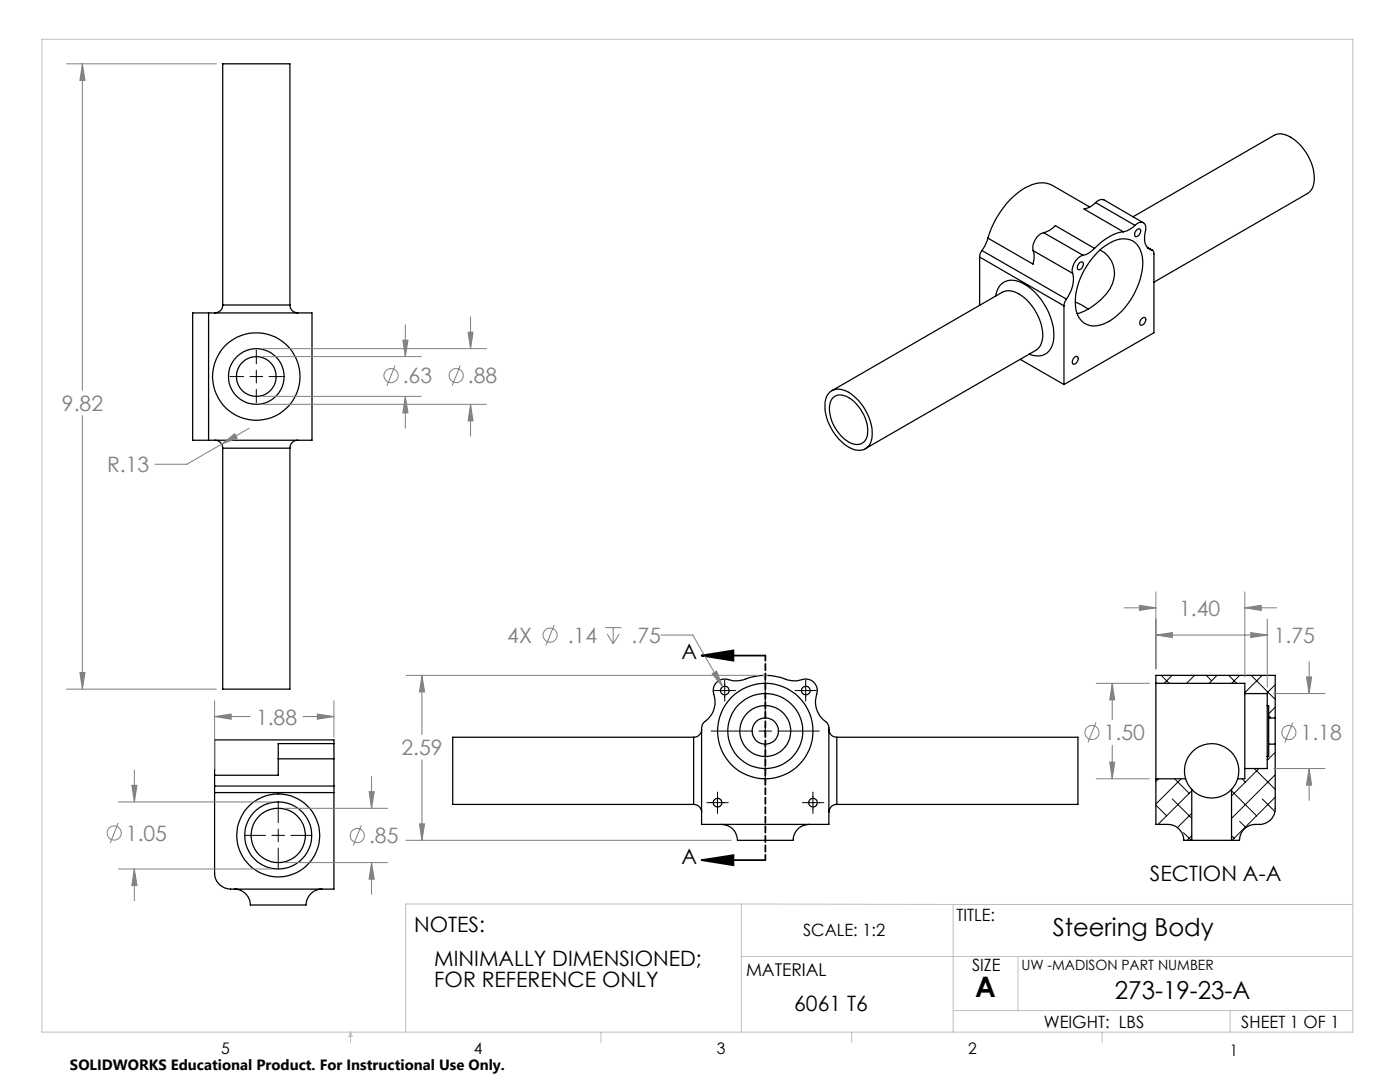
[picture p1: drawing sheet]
<svg xmlns="http://www.w3.org/2000/svg" width="279mm" height="216mm" viewBox="0 0 279 216" stroke-linecap="round" stroke-linejoin="round" font-family="sans-serif">
<g fill="none" stroke="#c0c0c0" stroke-width=".2">
<path d="M8.4 7.8h261.6v198.2h-261.6zM152.2 134.8h1M152.4 134.4l.7 .7M152.7 134.3v1M153.1 134.4l-.7 .7M148 180.4v25.6M148 180.4h-67v25.6M148 190.9h122M148 180.4l42.2 .1M190.2 180.5v25.5M190.2 180.5h79.8M203.2 190.9v10.7"/>
<path d="M70 206v2.1M70 206l.3 .8h-.7zM119.9 206v2.1M170 206v2.1M190.2 201.6h79.8M220 206v2.1M245.5 201.6v4.4"/>
</g>
<g fill="none" stroke="#000" stroke-width=".25">
<path d="M195.5 51.3l16.8 9.7M195.5 51.3v9.6M196 50l-.4 .6-.1 .7M196 50l16.8 9.7M197.2 47.5l9 5.2a4.7 4.7 0 0 0 0-2.7M197.2 47.5l-.7 1.6-.5 .9M198.7 59.1a3.3 3.3 0 0 1 5.2-2.7 12.3 12.3 0 0 1 6.3 11.8 3.3 3.3 0 0 1-4.8 2.5M206.2 50l7.9 4.5M208.3 46.4a3.2 3.2 0 0 0-2.1 3.6M208.3 46.4a4.5 4.5 0 0 0 2.3-1.4l7.8 4.6M208.3 46.4l7.8 4.5M212.8 59.7l-.4 .8-.1 .5"/>
<path d="M214.1 54.5a6.2 6.2 0 0 1-1.3 5.2M215.4 52.5l.5-.3a.96 .96 0 0 1 .2 1.1 .96 .96 0 0 1-.9 .5l-.1-.1-.1-.4zM216.1 50.9a3.2 3.2 0 0 0-2 3.6M217.5 41.3l-7.5-4.3a5.4 5.4 0 0 0-5.5 .5 17.8 17.8 0 0 0-7.3 10M218.4 49.6a4.4 4.4 0 0 1-2.3 1.3M218.7 40.4a4.1 4.1 0 0 1-2.4 1.3l7.9 4.5M218.7 40.4l.3-.3a1.35 1.35 0 0 1 1.3-.2l7.9 4.5M218.7 40.4l7.8 4.6M219.4 50a7.1 7.1 0 0 1 5.7-2.3 3.8 3.8 0 0 1 2.8 3.3 13.7 13.7 0 0 1-3.4 10.4 8.7 8.7 0 0 1-6.3 3.7 3.9 3.9 0 0 1-3.6-4.1 14.6 14.6 0 0 1 4.8-11zM219.5 49.9a5.2 5.2 0 0 1 2 7.7 12.5 12.5 0 0 1-6.5 5M224.2 46.2a10.3 10.3 0 0 0-5.8 3.4M226.1 43.3l28.1-16.3a3.5 3.5 0 0 1 3.9 .7 10 10 0 0 1 4.1 8.8 2.71 2.71 0 0 1-1.3 2.1l-30.6 17.7"/>
<path d="M226.5 45a4.8 4.8 0 0 1-2.3 1.2M226.5 45a1.13 1.13 0 0 1 1.2-.7 1.13 1.13 0 0 1 1 1.1v.4a3.8 3.8 0 0 0 .4 3.7l.7 .4M226.8 45.9l.6-.3a.96 .96 0 0 1 .1 1.1 .96 .96 0 0 1-.9 .5l-.1-.1-.1-.4zM229 49.4l1 .5M229 49.4l.8 .5M229.8 49.9a.65 .65 0 0 1 .5 .8v15.7l-18 10.3M41.6 62.4h-3.1v25.4h3.1M41.6 62.4h20.7v25.4h-20.7M41.6 62.4v25.4M44.4 60.9a1.57 1.57 0 0 1-1.5 1.5M44.4 60.9v-48.2h13.5v48.2M44.4 60.9h13.5"/>
<path d="M57.9 60.9a1.57 1.57 0 0 0 1.5 1.5M165.6 78.3a3.1 3.1 0 0 1 3.8 0 10.3 10.3 0 0 1 4.6 9.1 2.69 2.69 0 0 1-4.1 2.1 10.1 10.1 0 0 1-5.2-9.4 3.4 3.4 0 0 1 .9-1.8zM166 78l34-19.7a4 4 0 0 1 4.5 1.1 10.3 10.3 0 0 1 3.5 8.4 2.85 2.85 0 0 1-1.3 2.1l-34 19.6M166.3 79.3a2.76 2.76 0 0 1 3.6 .4 8 8 0 0 1 3.2 7.3 2.26 2.26 0 0 1-3.7 1.2 7.9 7.9 0 0 1-3.7-7.7zM203.6 71.7l8.7 5M212.3 61v15.7M214.3 71.4a.46 .46 0 0 1 .9-.1 1.12 1.12 0 0 1-1 1.4l-.2-.6zM214.6 60.3l2.5 1.4M227.8 63.6l.6-.3a.96 .96 0 0 1 .1 1 .96 .96 0 0 1-.9 .6l-.1-.1v-.5zM42.9 87.8a1.57 1.57 0 0 1 1.5 1.6M44.4 89.4v48.1h13.5v-48.1M44.4 89.4h13.5"/>
<path d="M59.4 87.8a1.57 1.57 0 0 0-1.5 1.6M143.2 136a2.86 2.86 0 0 1 3-.2l1.7-.1a12.4 12.4 0 0 1 9.7 0l1.6 .1a2.68 2.68 0 0 1 3.6 .9 2.02 2.02 0 0 1 .2 1.8 5.2 5.2 0 0 0 2.1 5.9l.3 .7v19.4h-25.4v-19.2a1.57 1.57 0 0 1 .7-1.3 5 5 0 0 0 1.6-5.9 2.3 2.3 0 0 1 .9-2.1zM230.7 136.3v19.1M230.7 136.3h17.7v2.1M230.7 136.3v-1.5h23.8v8.5M248.4 138.4v15M248.4 138.4h4.5v2.4M42.8 158.2v16a3.2 3.2 0 0 0 3.2 3.2h20.6v-19.2M42.8 156.8v1.4M42.8 154.7v2.1M42.8 158.2h23.8M42.8 156.8h23.8"/>
<path d="M55.5 151.4v3.3h-12.7M55.5 151.4h11.1M66.6 156.8v1.4M66.6 151.4v5.4M66.6 148.4h-11.1v3M66.6 148.4v3M66.6 148.4v-.8h-23.8v7.1M138.4 147.1h-48.1v13.4h48.1M138.4 147.1v13.4M140 145.5a1.57 1.57 0 0 1-1.6 1.6M165.4 145.5a1.57 1.57 0 0 0 1.6 1.6M167 147.1h48.1v13.4h-48.1"/>
<path d="M167 147.1v13.4M230.7 155.4v9.1h2.4a3.2 3.2 0 0 1 3.2 3.2h1.5M230.7 155.4h5.9M236.6 155.4a5.4 5.4 0 0 1 5.2-7 5.4 5.4 0 0 1 5.2 7M236.6 155.4l.5 1.1 .7 1M237.8 157.5a5.5 5.5 0 0 0 8 0M237.8 157.5v10.2M245.8 157.5v10.2M247 155.4a4.8 4.8 0 0 1-1.2 2.1M248.4 153.4v2h-1.4M252.9 140.8v10.2M252.9 151v2.4h-4.5"/>
<path d="M252.9 140.8h.3v2.5M253.2 143.3v5.2M253.2 148.5v2.5h-.3M253.2 148.5h1.3M253.2 143.3h1.3M254.5 148.5v12.8a3.3 3.3 0 0 1-4 3.2 3.2 3.2 0 0 0-3.1 3.2h-1.6M254.5 143.3v5.2M46.8 177.4a3.2 3.2 0 0 1 3.2 3.2h11a3.3 3.3 0 0 1 3.2-3.2M138.4 160.5a1.57 1.57 0 0 1 1.6 1.6M144 164.5a3.3 3.3 0 0 1 3.2 3.2h11a3.3 3.3 0 0 1 3.3-3.2M167 160.5a1.57 1.57 0 0 0-1.6 1.6M237.8 167.7h8"/>
<circle cx="51.1" cy="75.1" r="5.6"/>
<circle cx="51.1" cy="75.1" r="4"/>
<circle cx="51.1" cy="75.1" r="8.7"/>
<circle cx="144.7" cy="137.8" r=".86"/>
<circle cx="160.8" cy="137.8" r=".86"/>
<circle cx="152.7" cy="145.9" r="9.5"/>
<circle cx="152.7" cy="145.9" r="7.5"/>
<circle cx="152.7" cy="145.9" r="2.62"/>
<circle cx="152.7" cy="145.9" r="5.1"/>
<circle cx="55.5" cy="166.7" r="6.7"/>
<circle cx="55.5" cy="166.7" r="5.4"/>
<circle cx="55.5" cy="166.7" r="8.3"/>
<circle cx="143.2" cy="160.2" r=".86"/>
<circle cx="162.3" cy="160.2" r=".86"/>
</g>
<g fill="none" stroke="#000" stroke-width=".2">
<path d="M45.9 75.1h2.7M49.9 75.1h2.5M51.2 69.9v2.7M51.2 73.9v2.5M51.2 77.7v2.7M53.7 75.1h2.7M142.5 137.8h4.3M144.6 135.6v4.3M152.7 135.1v8.2M158.7 137.8h4.2M160.8 135.6v4.3M231.7 134.8l1.6 1.5"/>
<path d="M233.9 134.8l-1.6 1.5M238.4 134.8l-1.6 1.5M240.7 134.8l1.1 1.1M242.9 134.8l-1.6 1.5M245.2 134.8l1.6 1.5M247.4 134.8l-1.6 1.5M248.4 138l.1 .1M249.7 134.8l4.8 4.8M251.9 134.8l-3.5 3.4M254.5 136.6l-1.8 1.8M141.9 145.9h8.3M143.2 158v4.3"/>
<path d="M151.4 145.9h2.6M152.7 144.6v2.5M152.7 148.4v8.3M155.3 145.9h8.2M162.2 158v4.3M231.2 155.4l-.5 .5M234 159.4l3.8 3.9M234.4 155.4l2.9 2.9M235.7 155.4l-5 5M237.8 157.8l-6.7 6.7M245.8 157.8l5 5M247.9 155.4l.6 .7"/>
<path d="M250.3 153.4l4.2 4.1M251.2 153.4l-5.4 5.4M251.9 159.4l2.6 2.6M252.9 151.4l.1 .2M253.2 142.7l.5 .6M254.5 150.1l-1.6 1.6M254.5 154.6l-8.7 8.7M254.5 159.1l-8.6 8.6M254.5 141.1l-1.3 1.4M48.8 166.7h4.2M54.3 166.7h2.5M55.5 160v4.1"/>
<path d="M55.5 165.4v2.6M55.5 169.2v4.2M58.1 166.7h4.1M141.1 160.2h4.2M160.1 160.2h4.3M230.7 160.7l2.1 2.1M236.2 166.2l1.5 1.5M237.8 166.8l-.9 .9M237.8 162.3l-2.8 2.8M245.8 166.8l.5 .5M247.4 163.9l1.2 1.2"/>
</g>
<g fill="none" stroke="#808080" stroke-width=".2">
<path d="M13.3 12.7h29.9M16.4 12.7l.6 3.4h-1.1zM16.4 12.7v65.2M52.4 71.2h31.7M52.4 79.1h31.7M52.4 69.6h44.7M78.8 72.9l-1.6 4.1M80.4 67.9h1l-.5 3.3zM80.9 79.1l.5 3.3h-1zM80.9 64.8v6.4M80.9 79.1v6.3M91.9 72.9l-1.7 4.1"/>
<path d="M93.4 66.3h1l-.5 3.3zM93.9 63.2v6.4M16.4 82.9v54.6M44.2 88.6l2.6-2.1 .5 .9zM44.2 88.6l-6.9 4h-6.4M49.7 85.4l-5.5 3.2M52.4 80.7h44.7M93.9 80.7l.5 3.3h-1zM93.9 80.7v6.3M230.7 118.1v15.4M248.4 118.1v17M13.3 137.5h29.9"/>
<path d="M15.9 134.2h1.1l-.6 3.3zM42.8 139.8v13.6M66.6 139.8v7.3M81 134.8h70.4M84.2 134.8v11.8M84.2 134.8l.5 3.3h-1zM110.6 124.7l-1.6 4.1M120.8 125.2h3.2M121.2 126.5l1.2 1.9M122.4 125.2v3.2M123.6 126.5l-1.2 1.9M131.9 126.7h6.4l5.9 10.4"/>
<path d="M142.1 134.4l.9-.5 1.2 3.2zM218.8 136.3h10.6M222 136.3l.5 3.4h-1zM222 136.3v7.3M224.3 121.3h6.4M227.4 120.8l3.3 .5-3.3 .5zM230.7 126.7h22.3M230.7 126.7l3.3-.5v1zM248.4 121.3l3.3-.5v1zM248.4 121.3h6.4M249.6 126.2l3.3 .5-3.3 .5zM252.9 123.5v13.6"/>
<path d="M254.2 138.4h10.2M260.7 135.1h1.1l-.5 3.3zM261.3 132v6.4M26.3 156.7h1l-.5 3.3zM26.8 153.7v6.3M42.8 143l3.3-.5v1zM42.8 143h7.1M60.5 143h6.1M63.3 142.5l3.3 .5-3.3 .5zM73.7 158h1l-.5 3.3zM74.2 154.9v6.4M84.2 151.6v16.1"/>
<path d="M218.7 144.1l-1.6 4.1M218.8 155.4h10.6M221.5 152.1h1l-.5 3.3zM222 148.7v6.7M254.2 153.4h10.2M258 144.1l-1.6 4.1M261.3 153.4v6.3M261.3 153.4l.5 3.3h-1.1zM23.6 164.2l-1.6 4M23.6 160h30.7M23.6 173.4h30.7M26.8 173.4l.5 3.3h-1z"/>
<path d="M26.8 173.4v6.3M56.8 161.3h20.5M56.8 172.1h20.5M72.1 164.7l-1.6 4M74.2 172.1l.5 3.3h-1zM74.2 172.1v6.4M81 167.7h64.9M83.7 164.4h1l-.5 3.3z"/>
<circle cx="78" cy="74.9" r="1.41"/>
<circle cx="91.1" cy="74.9" r="1.41"/>
<circle cx="109.8" cy="126.7" r="1.41"/>
<circle cx="217.9" cy="146.2" r="1.4"/>
<circle cx="257.2" cy="146.2" r="1.4"/>
<circle cx="22.8" cy="166.2" r="1.42"/>
<circle cx="71.3" cy="166.7" r="1.4"/>
</g>
<path d="M140 130.8l6.4-1v2zM140 130.8h12.7M140 171.6l6.4-1v2zM140 171.6h12.7" fill="none" stroke="#000" stroke-width=".35"/>
<path d="M152.7 130.8v40.8" fill="none" stroke="#000" stroke-width=".35" stroke-dasharray="1.3 .6" stroke-dashoffset=".2"/>
<path d="M140 130.8l6.4-1v2zM140 171.6l6.4-1v2z" fill="#000"/>
<g fill="#808080">
<path d="M84.2 134.8l.5 3.3h-1zM83.7 164.4h1l-.5 3.3z"/>
<path d="M73.7 158h1l-.5 3.3zM74.2 172.1l.5 3.3h-1zM26.3 156.7h1l-.5 3.3zM26.8 173.4l.5 3.3h-1zM42.8 143l3.3-.5v1zM63.3 142.5l3.3 .5-3.3 .5zM80.4 67.9h1l-.5 3.3zM80.9 79.1l.5 3.3h-1zM93.4 66.3h1l-.5 3.3zM93.9 80.7l.5 3.3h-1zM44.2 88.6l3.1-1.2-.5-.9zM16.4 12.7l.6 3.4h-1.1zM15.9 134.2h1.1l-.6 3.3zM142.1 134.4l2.1 2.7-1.2-3.2zM221.5 152.1h1l-.5 3.3zM222 136.3l.5 3.4h-1zM261.3 153.4l.5 3.3h-1.1zM260.7 135.1h1.1l-.5 3.3zM227.4 120.8l3.3 .5-3.3 .5zM248.4 121.3l3.3-.5v1zM230.7 126.7l3.3-.5v1zM249.6 126.2l3.3 .5-3.3 .5z"/>
</g>
<text font-size="5.6" x="194.6" y="199">A</text>
<g font-size="4.9">
<text x="210.1" y="186.8">Steering Body</text>
<text x="222.5" y="199.4">273-19-23-A</text>
</g>
<g font-size="4.2" fill="#808080">
<text x="80.4" y="76.5">.63</text>
<text x="93.4" y="76.5">.88</text>
<text x="12.4" y="82">9.82</text>
<text x="21.4" y="94.2">R.13</text>
<text x="235.3" y="122.9">1.40</text>
<text x="101.2" y="128.3">4X</text>
<text x="113.3" y="128.3">.14</text>
<text x="126.1" y="128.3">.75</text>
<text x="254.2" y="128.3">1.75</text>
<text x="51.1" y="144.6">1.88</text>
<text x="220.3" y="147.7">1.50</text>
<text x="259.6" y="147.7">1.18</text>
<text x="80.1" y="150.7">2.59</text>
<text x="25.1" y="167.8">1.05</text>
<text x="73.7" y="168.3">.85</text>
</g>
<g font-size="4.2">
<text x="136" y="131.5">A</text>
<text x="136" y="172.4">A</text>
<text x="229.5" y="175.8">SECTION A-A</text>
<text x="82.6" y="185.9">NOTES:</text>
<text x="86.7" y="192.8">MINIMALLY DIMENSIONED;</text>
<text x="86.7" y="197">FOR REFERENCE ONLY</text>
<text x="158.5" y="201.7">6061 T6</text>
</g>
<text font-size="3.5" x="148.9" y="194.7">MATERIAL</text>
<g font-size="3.4">
<text x="190.9" y="183.8">TITLE:</text>
<text x="160.3" y="186.8">SCALE: 1:2</text>
<text x="194" y="193.8">SIZE</text>
<text x="208.3" y="205.1">WEIGHT: LBS</text>
<text x="247.7" y="205.1">SHEET 1 OF 1</text>
</g>
<g font-size="3.2">
<text x="44.2" y="210.4">5</text>
<text x="94.6" y="210.3">4</text>
<text x="143.1" y="210.4">3</text>
<text x="193.2" y="210.3">2</text>
<text x="245.4" y="210.6">1</text>
</g>
<text font-size="3" x="14" y="213.5">SOLIDWORKS Educational Product. For Instructional Use Only.</text>
<text font-size="2.8" x="203.8" y="193.5">UW -MADISON PART NUMBER</text>
</svg>
